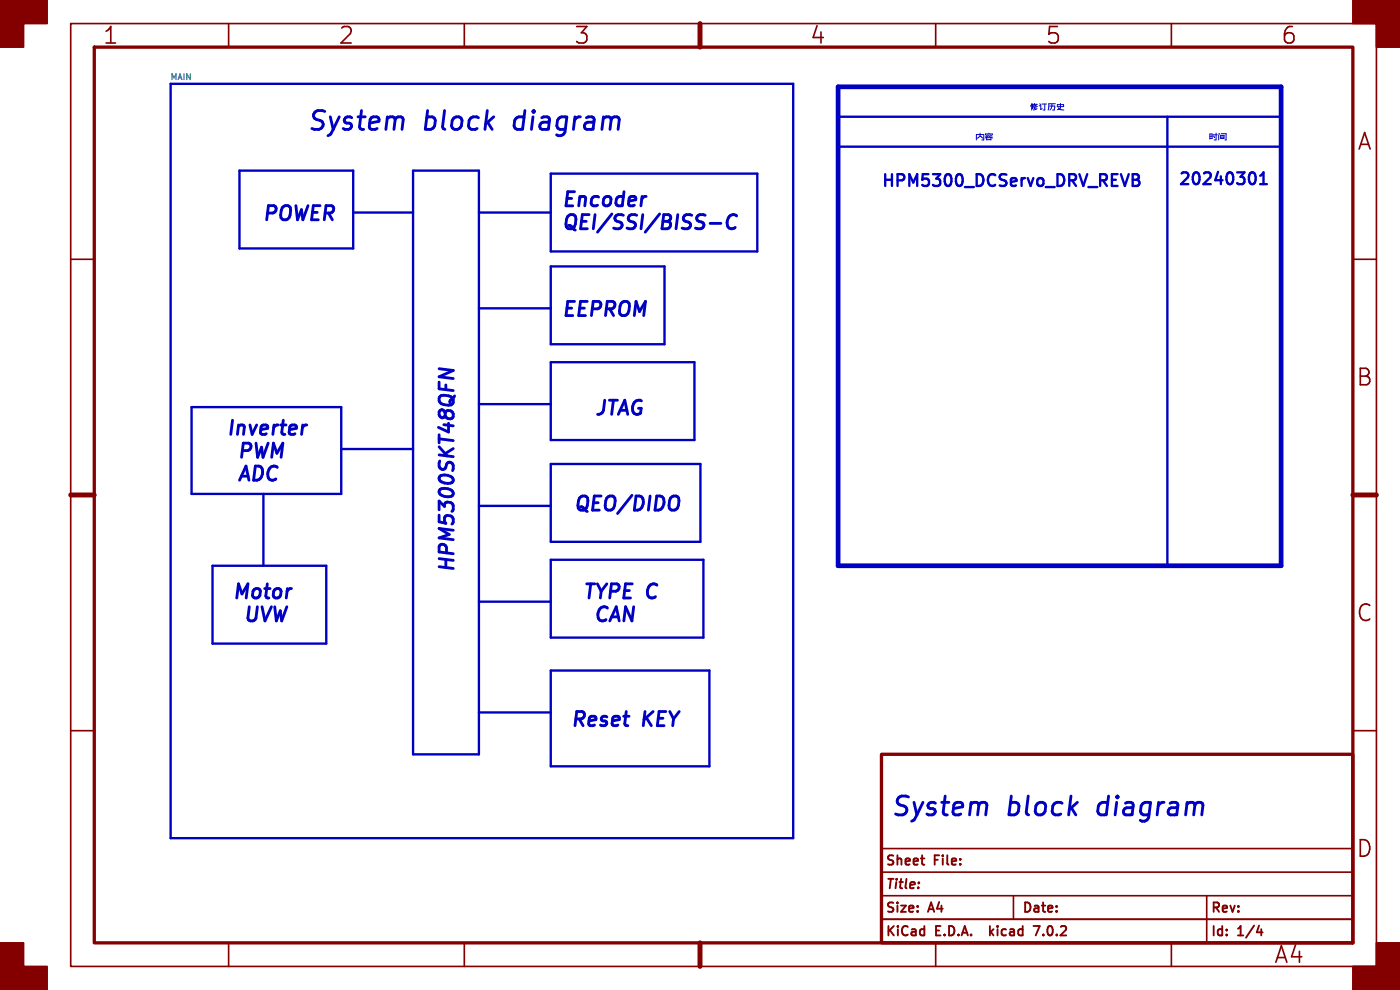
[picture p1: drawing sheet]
<svg xmlns="http://www.w3.org/2000/svg" width="297mm" height="210mm" viewBox="0 0 297 210" stroke-linecap="round" stroke-linejoin="round" font-family="sans-serif">
<g fill="none" stroke="#840000" stroke-width=".35">
<path d="M15 5h277v200h-277zM48.5 5v5M98.5 5v5M148.5 5v5M198.5 5v5M248.5 5v5M15 55h5M287 55h5M15 105h5M287 105h5M15 155h5M287 155h5"/>
<path d="M187 195h100M187 190h100M187 185h100M187 180h100M215 190v5M256 190v10M48.5 200v5M98.5 200v5M148.5 200v5M198.5 200v5M248.5 200v5"/>
</g>
<path d="M20 10h267v190h-267zM187 160h100v40h-100z" fill="none" stroke="#840000" stroke-width=".7"/>
<path d="M148.5 5v5M15 105h5M287 105h5M148.5 200v5" fill="none" stroke="#840000" stroke-width="1.1"/>
<g fill="#840000" stroke="#840000" stroke-width=".35">
<path d="M0 0h10v5h-5v5h-5z"/>
<path d="M0 200h5v5h5v5h-10z"/>
<path d="M287 0h10v10h-5v-5h-5z"/>
<path d="M292 200h5v10h-10v-5h5z"/>
</g>
<path d="M210 196.4v2M210.2 197.7l.6 .7M210.8 197.1l-.8 .8M219.2 196.4h1.4l-.9 2M266.6 197.8h1.3" fill="none" stroke="#840000" stroke-width=".4"/>
<path d="M36.2 17.8h132.1v160h-132.1z" fill="#fff" stroke="#fff" stroke-width=".21"/>
<path d="M36.2 17.8h132.1v160h-132.1z" fill="none" stroke="#840000" stroke-width=".21"/>
<path d="M150.6 47.4h2.3M156.3 45.8a1.21 1.21 0 0 0-1.3-.1 1.21 1.21 0 0 0-.7 1.1 1.14 1.14 0 0 0 .2 1.4 1.14 1.14 0 0 0 1.3 .2l.2-.2M93.2 78.2l3 .4-3 1.3" fill="none" stroke="#0000c2" stroke-width=".6"/>
<g fill="none" stroke="#0000c2" stroke-width=".5">
<path d="M36.2 17.8h132.1v160h-132.1zM50.8 36.2h24.1v16.5h-24.1zM87.6 36.2h14v123.8h-14zM116.8 36.8h43.9v16.5h-43.9zM177.8 31.1h94M177.8 24.8h94M241.1 36.9a.61 .61 0 0 1 .5 .6 .61 .61 0 0 1-.5 .6 .67 .67 0 0 1 .6 .6 .67 .67 0 0 1-.5 .7M247.6 24.8v95.2M266.3 37l.1 .5-.1 1.1M267.3 39.1h1.5M267.3 37.3l.7-.7v2.5M74.9 45.1h12.7"/>
<path d="M101.6 45.1h15.2M116.8 56.5h24.2v16.5h-24.2zM101.6 65.4h15.2M116.8 76.8h30.5v16.5h-30.5zM40.6 86.4h31.8v18.4h-31.8zM72.4 95.3h15.2M101.6 85.7h15.2M116.8 98.4h31.8v16.5h-31.8zM55.9 104.8v15.2M101.6 107.3h15.2M116.8 118.7h32.4v16.6h-32.4zM45.1 120h24.1v16.5h-24.1z"/>
<path d="M101.6 127.6h15.2M101.6 151.1h15.2M116.8 142.2h33.7v20.4h-33.7z"/>
</g>
<path d="M177.8 18.4h94v101.6h-94z" fill="none" stroke="#0000c2" stroke-width="1"/>
<path d="M271.8 23.5v1.3M269.2 120h2.6" fill="none" stroke="#0000c2" stroke-width=".21"/>
<g font-size="5.6" fill="#0000c2">
<text x="65.4" y="27.9">System</text>
<text x="90" y="27.9">block</text>
<text x="109.6" y="27.9">diagram</text>
<text x="189.2" y="173.4">System</text>
<text x="213.8" y="173.4">block</text>
<text x="233.4" y="173.4">diagram</text>
</g>
<g font-size="4.9" fill="#840000">
<text x="21.7" y="9.7">1</text>
<text x="71.7" y="9.7">2</text>
<text x="121.7" y="9.7">3</text>
<text x="171.7" y="9.7">4</text>
<text x="221.7" y="9.7">5</text>
<text x="271.7" y="9.7">6</text>
<text x="287.9" y="32.2">A</text>
<text x="287.7" y="82.2">B</text>
<text x="287.7" y="132.2">C</text>
<text x="287.7" y="182.2">D</text>
<text x="270.2" y="204.7">A4</text>
</g>
<g font-size="4.2" fill="#0000c2">
<text x="55.9" y="47">POWER</text>
<text x="119.4" y="44">Encoder</text>
<text x="119.4" y="48.9">QEI/SSI/BISS-C</text>
<text x="119.4" y="67.3">EEPROM</text>
<text x="126.4" y="88.3">JTAG</text>
<text x="48.3" y="92.5">Inverter</text>
<text x="51.4" y="97.4">PWM</text>
<text x="51.4" y="102.2">ADC</text>
<text x="121.9" y="108.6">QEO/DIDO</text>
<text x="96.5" y="121.3" transform="rotate(-90 96.5 121.3)">HPM5300SKT48QFN</text>
<text x="49.5" y="127.2">Motor</text>
<text x="123.8" y="127.2">TYPE C</text>
<text x="52.7" y="132.1">UVW</text>
<text x="127" y="132.1">CAN</text>
<text x="121.3" y="154.3">Reset</text>
<text x="136.7" y="154.3">KEY</text>
</g>
<g font-size="3.5" fill="#0000c2">
<text x="187.2" y="39.8">HPM5300_DCServo_DRV_REVB</text>
<text x="250.2" y="39.4">20240301</text>
</g>
<g font-size="2.8" fill="#840000">
<text x="188" y="184">Sheet</text>
<text x="198.4" y="184">File:</text>
<text x="188" y="189">Title:</text>
<text x="188" y="194">Size:</text>
<text x="197.3" y="194">A4</text>
<text x="217" y="194">Date:</text>
<text x="257" y="194">Rev:</text>
<text x="188" y="199">KiCad</text>
<text x="198.7" y="199">E.D.A.</text>
<text x="211.3" y="199">kicad</text>
<text x="221.4" y="199">7.0.2</text>
<text x="257" y="199">Id:</text>
<text x="262.8" y="199">1/4</text>
</g>
<text font-size="1.8" fill="#006464" x="36.2" y="17.1">MAIN</text>
<g font-size="1.8" fill="#0000c2">
<text x="218.4" y="23.5">þÿOî‹¢S†Sò</text>
<text x="207" y="29.8">þÿQ…[¹</text>
<text x="256.5" y="29.8">þÿeö•ô</text>
</g>
</svg>
